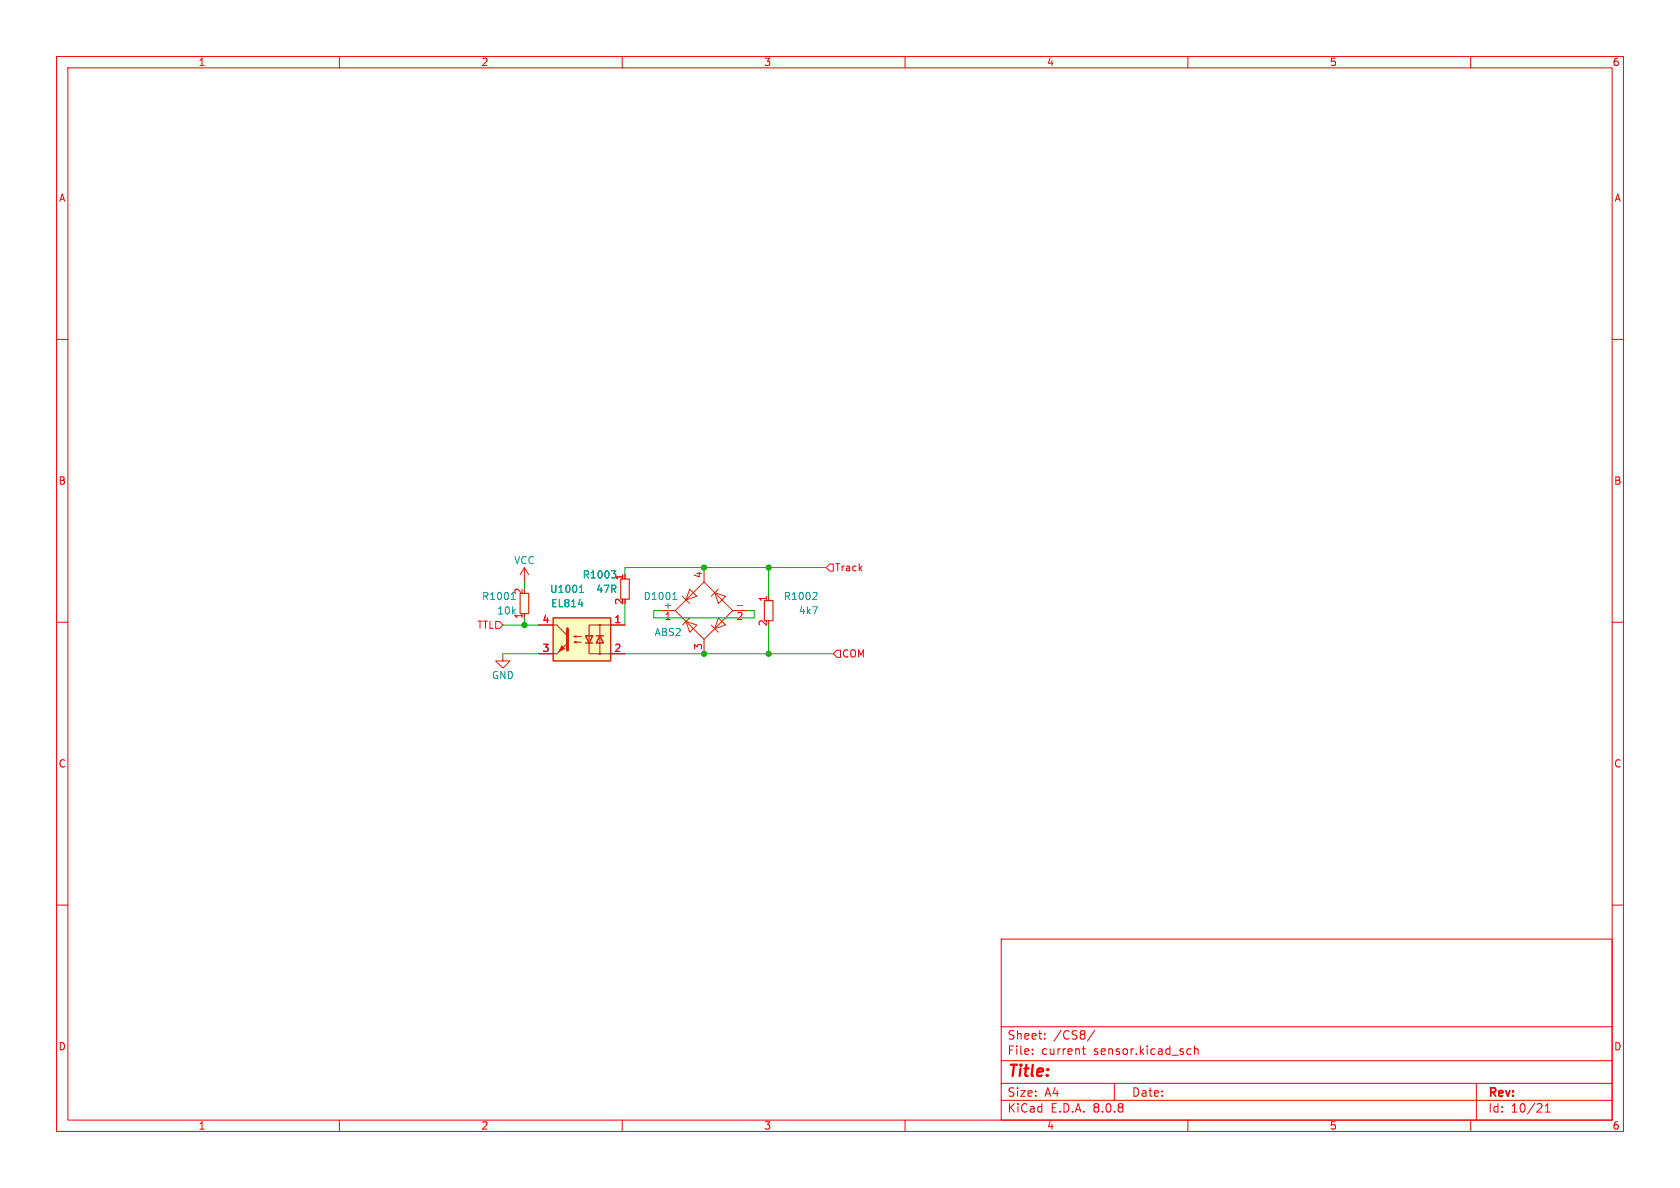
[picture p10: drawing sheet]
<svg xmlns="http://www.w3.org/2000/svg" width="297mm" height="210mm" viewBox="0 0 297 210" stroke-linecap="round" stroke-linejoin="round" font-family="sans-serif">
<g fill="none" stroke="#f90000" stroke-width=".18">
<path d="M10 10h277v190h-277zM12 12h273v186h-273zM60 10v2M110 10v2M160 10v2M210 10v2M260 10v2M10 60h2M285 60h2M10 110h2M285 110h2M10 160h2"/>
<path d="M177 166h108v32h-108zM285 160h2M60 198v2M110 198v2M160 198v2M177 194.5h108M177 191.5h108M177 187.5h108M177 181.5h108M182.5 186.3v.1M182.5 185.5v.1M184.7 183.6v.1"/>
<path d="M184.7 182.8v.1M191.3 185.4h.6M191.5 184.9v1.3l.4 .2M193.5 182.1l-1.3 2M197 191.5v3M210 198v2M210.1 185.4l.4 .1M210.5 186.3l-.4 .1M211.2 185.5l.2-.1 .3 .1 .1 .9M211.2 184.9v1.5M260 198v2M261 191.5v6.5"/>
<path d="M273.2 196.6h.8M273.2 195.5l.4-.4v1.5"/>
</g>
<path d="M109.7 102.4h1.6v3.5h-1.6z" fill="none" stroke="#d72100" stroke-width=".2"/>
<path d="M108.1 100.9h.8l-.5 .5M108.6 101.4l.1 .1" fill="none" stroke="#00a0a0" stroke-width=".18"/>
<path d="M97.8 109.2h10.1v7.6h-10.1z" fill="#ffffc2"/>
<path d="M97.8 109.2h10.1v7.6h-10.1zM103.5 112.4h1.3l-.7 1.3zM103.5 113.7h1.3M105.4 112.4h1.3M106 112.4l.7 1.3h-1.3z" fill="none" stroke="#d72100" stroke-width=".25"/>
<g fill="none" stroke="#d72100" stroke-width=".18">
<path d="M88.9 115.6v1.2h-1.3l1.3 1.3 1.3-1.3h-1.3M92.7 100.3l.8 1.3M92.7 100.3v2.6M92.7 100.3l-.8 1.3M97.8 110.5h.6l1.9 1.9M97.8 115.6h.6M101.5 113.5l.4-.1v.3l-.4-.2h1.2M101.5 112.5l.4-.1v.2l-.4-.1h1.2M106 110.5v5.1M107.9 110.5h-3.8v5.1h3.8M119.4 108l5.1-5.1 5 5.1-5 5zM120.6 105.4l1.3 1.3"/>
<path d="M121.3 109.9l1.9 .6-1.3 1.3zM121.9 104.1l1.3 1.3-1.9 .6zM121.9 109.2l-1.3 1.3M125.7 110.5l1.3 1.3M126.4 104.8l1.9 .6-1.3 1.3zM127 109.2l1.3 1.3-1.9 .6zM127 104.1l-1.3 1.3"/>
<circle cx="106" cy="115.6" r=".13"/>
<circle cx="106" cy="110.5" r=".13"/>
</g>
<g fill="#d72100" stroke="#d72100" stroke-width=".18">
<path d="M98.4 115.6l1.9-1.9z"/>
<path d="M99.3 114.2l.5 .5-1 .5z"/>
</g>
<path d="M100.3 111.1v3.8" fill="none" stroke="#d72100" stroke-width=".51"/>
<path d="M92.7 102.9h.1M95.2 110.5h2.6M95.2 115.6h2.6M107.9 110.5h2.6M107.9 115.6h2.6M116.8 108h2.6M124.5 100.3v2.6M124.5 113v2.6M129.5 108h2.6" fill="none" stroke="#df0000" stroke-width=".18"/>
<path d="M90.4 106h.7M90.6 104.9l-.1 .1M90.7 104.7v1.3M102.4 104.7h.8M102.6 103.8l.2-.4v1.3M108.1 100.9h.8l-.5 .5M108.6 101.4l.1 .1M118.9 106h.8M119 105l.3-.3v1.3M130.3 107h1M144.2 104.7l.2 .3v.3l-.8 .7h.8" fill="none" stroke="#00a0a0" stroke-width=".18"/>
<path d="M102.3 106.8h.8" fill="none" stroke="#008e8e" stroke-width=".18"/>
<path d="M91.9 104.9h1.6v3.6h-1.6zM135.1 106.2h1.6v3.5h-1.6z" fill="none" stroke="#d72100" stroke-width=".2"/>
<path d="M87.6 109.9h.7l.6 .6-.6 .6h-.7zM146 100.3l.7-.6h.6v1.3h-.6zM148 114.9h.6v1.3h-.6l-.7-.6z" fill="none" stroke="#eb000a" stroke-width=".18"/>
<path d="M88.9 115.6h6.3M88.9 110.5h6.3M92.7 102.9v1.2M92.7 109.2v1.3M110.5 115.6h36.8M110.5 106.7v3.8M116.8 108h-1.2v1.2h17.7v-1.2h-1.2M135.9 100.3v5.1M135.9 110.5v5.1M146 100.3h-35.5v1.3" fill="none" stroke="#00b200" stroke-width=".18"/>
<g fill="#00a400" stroke="#00a400" stroke-width=".18">
<circle cx="124.5" cy="100.3" r=".46"/>
<circle cx="124.5" cy="115.6" r=".46"/>
<circle cx="92.7" cy="110.5" r=".46"/>
<circle cx="135.9" cy="100.3" r=".46"/>
<circle cx="135.9" cy="115.6" r=".46"/>
</g>
<text font-size="2.8" fill="#f90000" x="178" y="190.9">Title:</text>
<g font-size="2.1" fill="#f90000">
<text x="178" y="184">Sheet:</text>
<text x="186.2" y="184">/CS8/</text>
<text x="178" y="186.7">File:</text>
<text x="184.1" y="186.7">current</text>
<text x="193.4" y="186.7">sensor.kicad_sch</text>
<text x="178" y="196.9">KiCad</text>
<text x="178" y="194.1">Size:</text>
<text x="184.7" y="194.1">A4</text>
<text x="185.7" y="196.9">E.D.A.</text>
<text x="193.3" y="196.9">8.0.8</text>
<text x="200" y="194.1">Date:</text>
<text x="263" y="194.3">Rev:</text>
<text x="263" y="196.9">Id:</text>
<text x="267.1" y="196.9">10/21</text>
</g>
<g font-size="1.8" fill="#f90000">
<text x="35" y="11.9">1</text>
<text x="85" y="11.9">2</text>
<text x="135" y="11.9">3</text>
<text x="185" y="11.9">4</text>
<text x="235" y="11.9">5</text>
<text x="285" y="11.9">6</text>
<text x="10.3" y="35.9">A</text>
<text x="285.3" y="35.9">A</text>
<text x="10.3" y="85.9">B</text>
<text x="285.3" y="85.9">B</text>
<text x="10.3" y="135.9">C</text>
<text x="285.3" y="135.9">C</text>
<text x="10.3" y="185.9">D</text>
<text x="285.3" y="185.9">D</text>
<text x="35" y="199.9">1</text>
<text x="85" y="199.9">2</text>
<text x="135" y="199.9">3</text>
<text x="185" y="199.9">4</text>
<text x="235" y="199.9">5</text>
<text x="285" y="199.9">6</text>
</g>
<g font-size="1.8" fill="#008e8e">
<text x="90.8" y="99.9">VCC</text>
<text x="97.3" y="107.5">EL814</text>
<text x="105.3" y="105">47R</text>
<text x="87.8" y="108.8">10k</text>
<text x="115.6" y="112.6">ABS2</text>
<text x="141.1" y="108.8">4k7</text>
<text x="86.9" y="120.2">GND</text>
</g>
<g font-size="1.8" fill="#eb000a">
<text x="147.5" y="101.2">Track</text>
<text x="84.3" y="111.4">TTL</text>
<text x="148.8" y="116.4">COM</text>
</g>
<g font-size="1.8" fill="#00a0a0">
<text x="85.1" y="106.3">R1001</text>
<text x="92.5" y="105.2" transform="rotate(-90 92.5 105.2)">2</text>
<text x="97.1" y="105">U1001</text>
<text x="102.9" y="102.5">R1003</text>
<text x="113.7" y="106.3">D1001</text>
<text x="117.2" y="107.7">+</text>
<text x="138.5" y="106.3">R1002</text>
</g>
<g font-size="1.8" fill="#e70000">
<text x="110.2" y="107" transform="rotate(-90 110.2 107)">2</text>
<text x="110.2" y="102.7" transform="rotate(-90 110.2 102.7)">1</text>
<text x="124.2" y="102.3" transform="rotate(-90 124.2 102.3)">4</text>
<text x="135.6" y="106.5" transform="rotate(-90 135.6 106.5)">1</text>
<text x="92.5" y="109.5" transform="rotate(-90 92.5 109.5)">1</text>
<text x="95.8" y="110.2">4</text>
<text x="108.5" y="110.2">1</text>
<text x="117.4" y="109.9">1</text>
<text x="130.1" y="109.9">2</text>
<text x="135.6" y="110.8" transform="rotate(-90 135.6 110.8)">2</text>
<text x="95.8" y="115.3">3</text>
<text x="108.5" y="115.3">2</text>
<text x="124.2" y="115" transform="rotate(-90 124.2 115)">3</text>
</g>
</svg>
